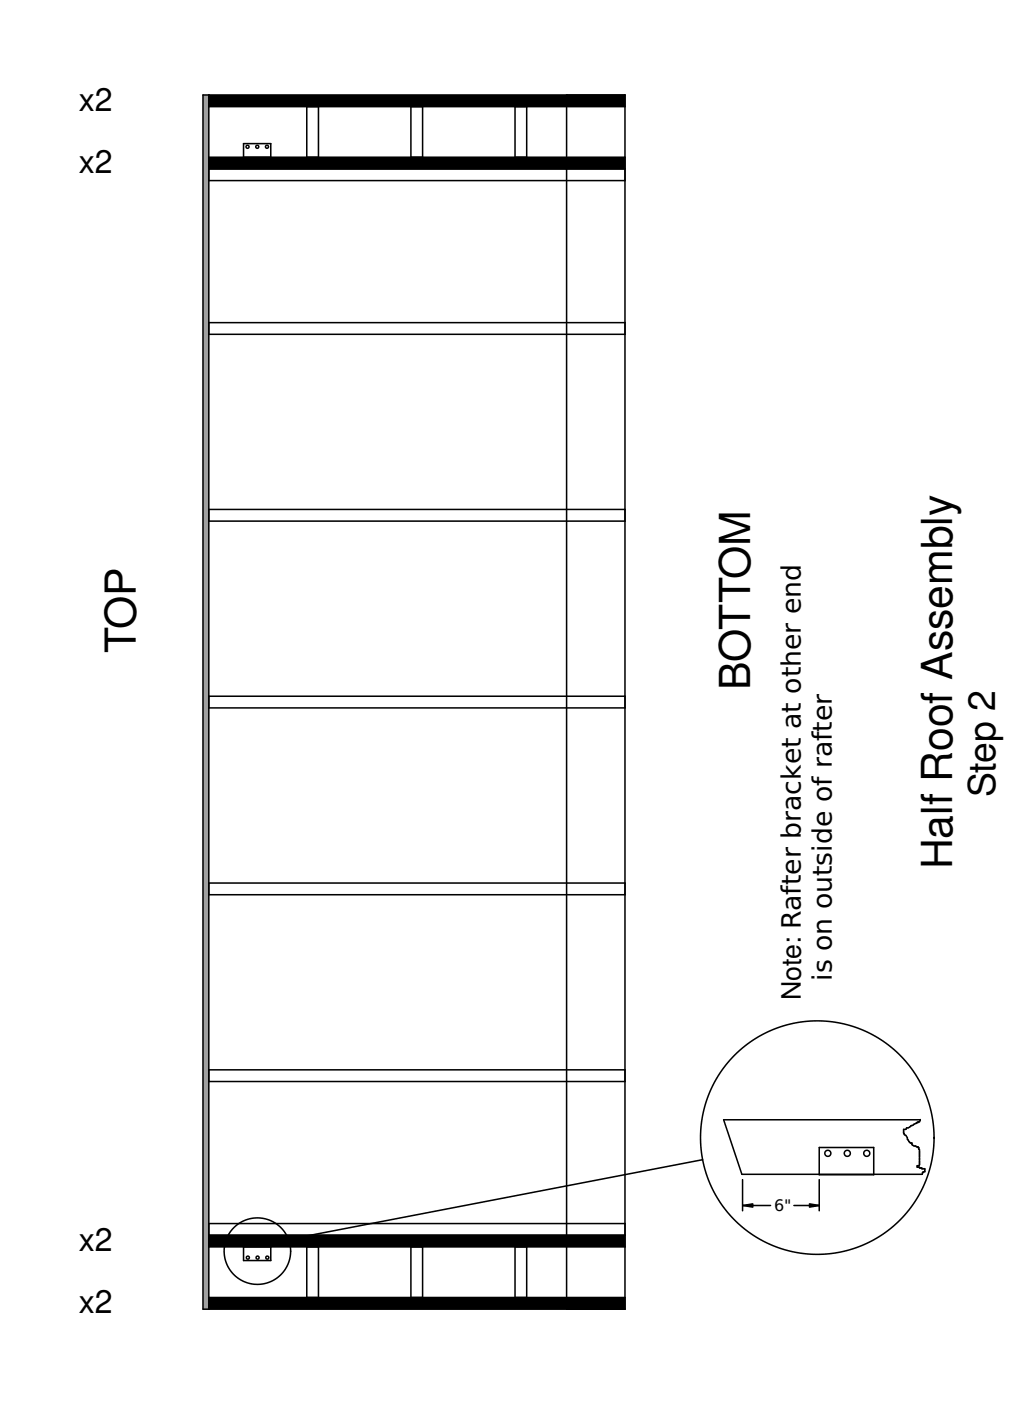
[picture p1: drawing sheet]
<svg xmlns="http://www.w3.org/2000/svg" width="165mm" height="229mm" viewBox="0 0 165 229" stroke-linecap="round" stroke-linejoin="round" font-family="sans-serif">
<path d="M33.1 15.5h1v198.1h-1z" fill-rule="evenodd" fill="#a0a0a4"/>
<g fill="#000">
<path d="M121.2 196.7l1.6-.3v.6zM132.1 196.4l1.6 .3-1.6 .3z"/>
<path d="M34.1 15.5h67.9v1.9h-67.9z" fill-rule="evenodd"/>
<path d="M34.1 25.7h67.9v1.9h-67.9z" fill-rule="evenodd"/>
<path d="M34.1 201.6h67.9v1.9h-67.9z" fill-rule="evenodd"/>
<path d="M34.1 211.7h67.9v1.9h-67.9z" fill-rule="evenodd"/>
</g>
<g fill="none" stroke="#000" stroke-width=".25">
<path d="M33.1 15.5h68.9v198.1h-68.9zM34.1 15.5v198.1M34.1 17.4h67.9M50.1 17.4v8.3M52 17.4v8.3M67 17.4v8.3M68.9 17.4v8.3M84 17.4v8.3M85.9 17.4v8.3M92.4 15.5v198.1M34.1 29.5h67.9M34.1 27.6h67.9"/>
<path d="M34.1 25.7h67.9M39.7 25.7v-2.3h4.5v2.3M34.1 54.6h67.9M34.1 52.6h67.9M34.1 85h67.9M34.1 83.1h67.9M34.1 115.5h67.9M34.1 113.6h67.9M34.1 146h67.9M34.1 144.1h67.9M34.1 176.5h67.9M34.1 174.6h67.9"/>
<path d="M34.1 199.6h67.9M114.6 189.2l-67.2 13M121.1 192.5v5.1M121.2 196.7h4.5M129.5 196.7h4.2M133.7 187.2h8.8v4.5h-8.8zM133.7 192.5v5.1M150.1 182.7l-.1 .3h-.2v.2h-.3v.1l-.9 .4-.2 .2-.5 .1-.1 .3h-.4v.6l.6 .7v.3a.97 .97 0 0 0 .8 .6l.1 .4 .9 .2 .2 .5v2.5l-.4 .1v.3l.8 .1v.1h.5v.5h-.3l-.1 .4h-29.5l-2.9-8.9h32M152.4 185.6h.1M34.1 211.7h67.9M34.1 203.5h67.9M34.1 201.6h67.9"/>
<path d="M39.7 203.5v2.2h4.5v-2.2M50.1 203.5v8.2M52 203.5v8.2M67 203.5v8.2M68.9 203.5v8.2M84 203.5v8.2M85.9 203.5v8.2"/>
<circle cx="40.4" cy="23.9" r=".25"/>
<circle cx="42" cy="23.9" r=".25"/>
<circle cx="43.6" cy="23.9" r=".25"/>
<circle cx="133.3" cy="185.6" r="19"/>
<circle cx="135.1" cy="188.2" r=".49"/>
<circle cx="138.2" cy="188.2" r=".49"/>
<circle cx="141.4" cy="188.2" r=".49"/>
<circle cx="40.4" cy="205.2" r=".25"/>
<circle cx="42" cy="204.1" r="5.4"/>
<circle cx="42" cy="205.2" r=".25"/>
<circle cx="43.6" cy="205.2" r=".25"/>
</g>
<path d="M121.2 196.7l1.6-.3v.6zM132.1 196.4l1.6 .3-1.6 .3z" fill="#000" stroke="#000" stroke-width=".25"/>
<g font-size="7">
<text x="22.1" y="106.5" transform="rotate(-90 22.1 106.5)">TOP</text>
<text x="122.4" y="112.6" transform="rotate(-90 122.4 112.6)">BOTTOM</text>
<text x="155.3" y="141.8" transform="rotate(-90 155.3 141.8)">Half Roof Assembly</text>
</g>
<text font-size="6.1" x="162.4" y="130.1" transform="rotate(-90 162.4 130.1)">Step 2</text>
<g font-size="5.2">
<text x="12.9" y="18">x2</text>
<text x="12.9" y="28.2">x2</text>
<text x="12.9" y="204.1">x2</text>
<text x="12.9" y="214.3">x2</text>
</g>
<g font-size="4.4">
<text x="135.7" y="160" transform="rotate(-90 135.7 160)">is on outside of rafter</text>
<text x="130.7" y="163.1" transform="rotate(-90 130.7 163.1)">Note: Rafter bracket at other end</text>
</g>
<text font-size="2.6" x="126.3" y="197.6">6&quot;</text>
</svg>
